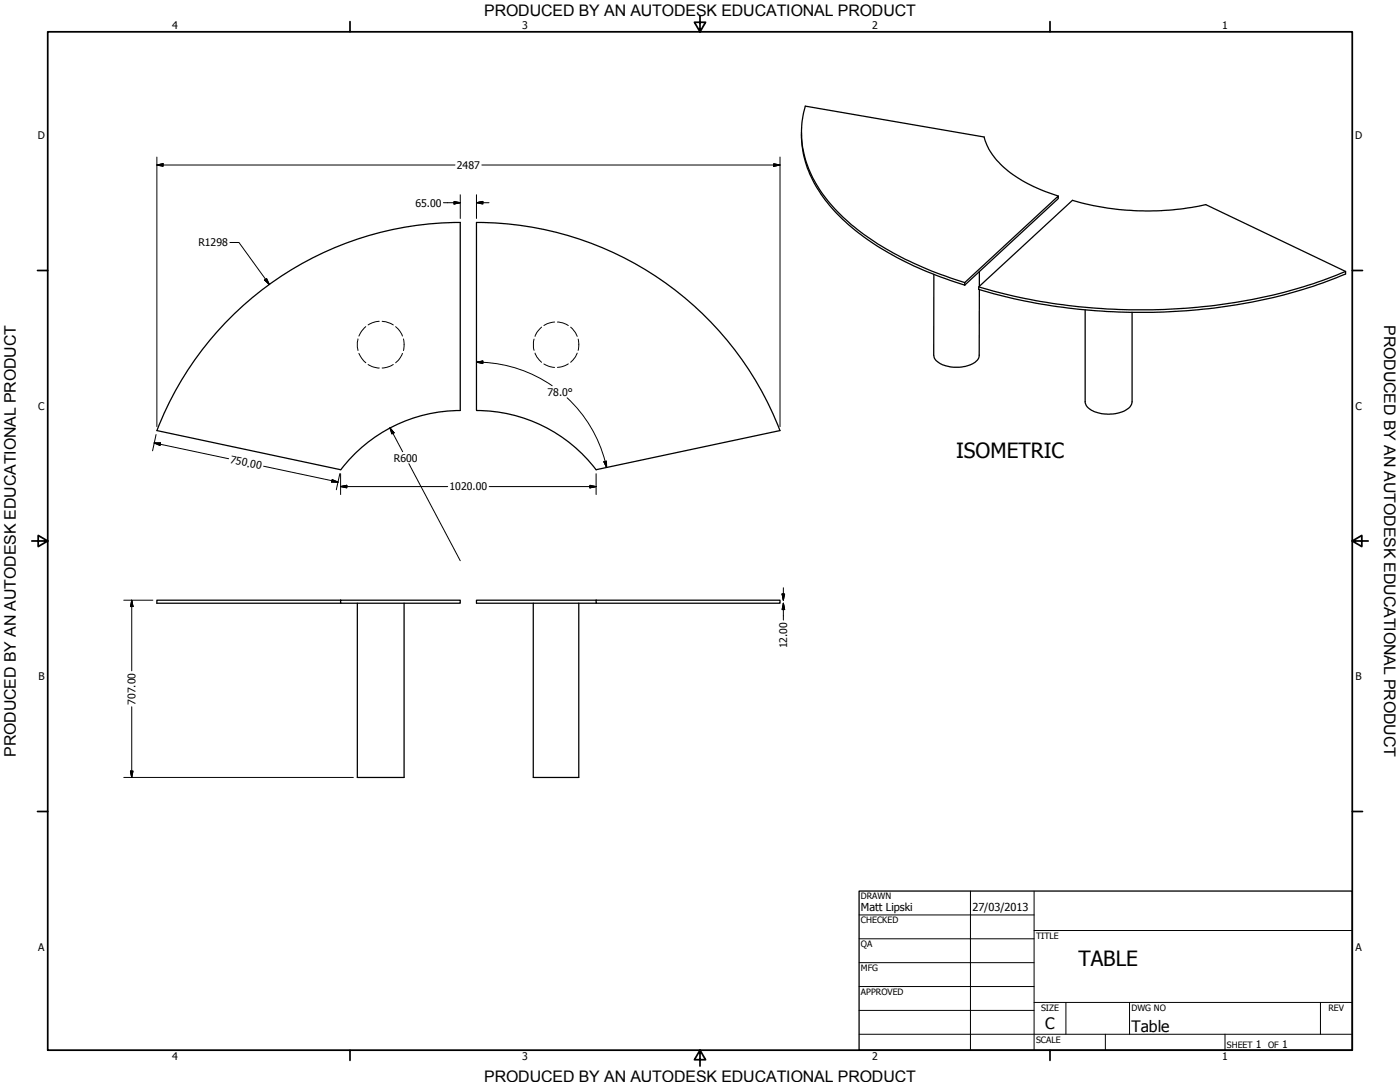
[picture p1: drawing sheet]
<svg xmlns="http://www.w3.org/2000/svg" width="559mm" height="432mm" viewBox="0 0 559 432" stroke-linecap="round" stroke-linejoin="round" font-family="sans-serif">
<!-- layer: Hidden (ANSI) -->
<g fill="none" stroke="#000" stroke-width=".4">
<path d="M142.9 135.3l-.3 1.4 .3 3.2M146 130.4l-1.7 1.7-1 2M151.4 128.2l-2.3 .5-2.2 1M152.5 128.2l1.4 .2 3.1 1.3M157.9 130.4a8.7 8.7 0 0 1 2.7 3.6l.1 .1M161 135.3l.3 1.7-.3 2.9M213.2 135.3l-.3 1.4 .3 3.1M216.2 130.6l-2 2.1-.6 1.5M221.4 128.5l-1.9 .3-2.4 1.1M222.5 128.5a7.7 7.7 0 0 1 4.3 1.4M227.8 130.6l1.7 1.9 .9 1.7M230.8 135.3l.2 1.7-.2 2.8"/>
<path d="M143.3 141l1 1.9 1.7 1.9M146.9 145.5a8.6 8.6 0 0 0 4.5 1.4M157 145.5l-2.5 1.1-2 .3M160.7 141l-.1 .1a8.7 8.7 0 0 1-2.7 3.7M213.6 140.9l.6 1.5 2 2.2M217.1 145.2l2.4 1.1 1.9 .3M226.8 145.2l-2.6 1.2-1.7 .2M230.4 140.9l-.9 1.8-1.7 1.9"/>
</g>
<!-- layer: Visible (ANSI) -->
<g fill="none" stroke="#000" stroke-width=".51">
<path d="M319.9 52.9a44.7 44.7 0 0 0 13.2 31.3 110.5 110.5 0 0 0 44.2 27l7.8 2.6M422.4 78.2a51.1 51.1 0 0 1-25.7-15.7 21.7 21.7 0 0 1-3.9-7.8l-71.4-12.3a40.1 40.1 0 0 0 8.1 36.5 93.6 93.6 0 0 0 37 27l9 3.6 9.6 3.3M372.7 109.5v32.2a6.2 6.2 0 0 0 5.6 4.5 12.6 12.6 0 0 0 11.9-2.6l.6-1.6 .1-26.4M385.1 112.8l37.3-34.6v1l-37.3 34.6M385.1 112.8v1M390.7 114.5l37.4-34.6a107.6 107.6 0 0 0 53.2 1.8l55.8 26.6v1a216.1 216.1 0 0 1-92.9 15.1 223 223 0 0 1-53.5-8.9zM390.9 108.3v6M537.1 108.3a216.1 216.1 0 0 1-92.9 15.1 223 223 0 0 1-53.5-8.9M433.1 123.6v36.7a6.1 6.1 0 0 0 5.6 4.5 13.5 13.5 0 0 0 12.5-2.6l.7-1.9v-35.6M62.6 171.8l73.4 15.7M183.7 163.8l.1-75a129.8 129.8 0 0 0-121.2 83M183.7 163.8a60 60 0 0 0-47.7 23.7"/>
<path d="M190.2 163.8v-75a129.8 129.8 0 0 1 121.1 83.1l-73.4 15.6M190.2 163.8a60 60 0 0 1 47.7 23.7M136 239.5h47.7v1.2h-47.7zM136 239.5h-73.4v1.2h73.4M237.9 239.5h73.4v1.2h-73.4zM237.9 239.5h-47.7v1.2h47.7M142.6 240.7v69.6h18.7v-69.6M212.9 240.7v69.6h18.1v-69.6"/>
</g>
<!-- layer: Border (ANSI) -->
<g fill="none" stroke="#000" stroke-width=".7">
<path d="M19 12.7h520.8v406.4h-520.8zM139.7 8.6v4.1M279.4 6.3v6.4l-2.2-3.8h4.4l-2.2 3.8M419.1 8.6v4.1M15 107.9h4M539.8 107.9h4M12.7 215.9h6.3l-3.8-2.2v4.4l3.8-2.2M539.8 215.9l3.8 2.2v-4.4l-3.8 2.2h6.3M15 323.8h4M539.8 323.8h4M139.7 419.1v4.1M279.4 419.1l2.2 3.8h-4.4l2.2-3.8v6.3"/>
<path d="M419.1 419.1v4.1"/>
</g>
<!-- layer: Title (ANSI) -->
<g fill="none" stroke="#000" stroke-width=".4">
<path d="M387.3 355.6v63.5M412.7 355.6v63.5M342.9 365.1h69.8M342.9 374.6h69.8M412.7 371.3h127.1M342.9 384.2h69.8M342.9 393.7h69.8M342.9 412.7h196.9M342.9 403.2h69.8M412.7 400h127.1M425.4 400v12.7M441.2 412.7v6.4"/>
<path d="M450.8 400v12.7M488.9 412.7v6.4M527 400v12.7"/>
</g>
<path d="M342.9 355.6h196.9v63.5h-196.9z" fill="none" stroke="#000" stroke-width=".51"/>
<!-- layer: Dimension (ANSI) -->
<g fill="none" stroke="#000" stroke-width=".4">
<path d="M62.6 65.8l2.5-.5v1.1zM62.6 65.8h119M62.6 62.7v107.5M183.7 77.7v9.5M190.2 77.7v9.5M192.3 65.8h119M308.8 65.3l2.5 .5-2.5 .6zM311.3 62.7v107.5M91.8 96.8h3.6l12.1 16.7M177 80.9h6.7M181.2 80.4l2.5 .5-2.5 .5zM190.2 80.9l2.5-.5v1z"/>
<path d="M190.2 80.9h5M105.6 111.8l.8-.6 1.1 2.3zM190.2 144.5l2.5-.4v1zM190.2 144.5a53.1 53.1 0 0 1 30.2 9.5M226.4 158.7a53.2 53.2 0 0 1 15.7 27.9M61.5 176.8h2.6l-.2 1zM61.5 176.8l29.7 6.3M62.3 173.4l-1.4 6.5M155.6 170.8l1.7 1.9-.9 .5zM155.6 170.8l5.1 9.5M105.2 186.1l29.7 6.3M132.6 191.4l2.3 1-2.6-.1z"/>
<path d="M135.6 189l-1.4 6.5M136 194.2l2.4-.5v1zM136 194.2h42.7M136 189v8.4M163.2 185l20.5 38.8M195.3 194.2h42.6M235.5 193.7l2.4 .5-2.4 .5zM237.9 189v8.4M241 184.3l1.1-.3v2.6zM49.4 239.5h11.6M52.6 239.5l.5 2.6h-1zM52.6 239.5v28.2"/>
<path d="M312.2 237h1l-.5 2.5zM312.7 234.6v4.9M312.7 240.7l.5 2.6h-1zM312.7 240.7v6.8M52.6 282.1v28.2M49.4 310.3h91.6M52.1 307.7h1l-.5 2.6z"/>
</g>
<g fill="#000" stroke="#000" stroke-width=".4">
<path d="M62.6 65.8l2.5-.5zM62.6 65.8l2.5-.5v1.1zM308.8 66.4l2.5-.6zM308.8 65.3l2.5 .5-2.5 .6zM181.2 81.4l2.5-.5zM181.2 80.4l2.5 .5-2.5 .5zM190.2 80.9l2.5-.5zM190.2 80.9l2.5-.5v1zM105.6 111.8l1.9 1.7zM105.6 111.8l.8-.6 1.1 2.3zM190.2 144.5l2.5-.4zM190.2 144.5l2.5-.4v1z"/>
<path d="M61.5 176.8h2.6zM61.5 176.8h2.6l-.2 1zM155.6 170.8l1.7 1.9zM155.6 170.8l1.7 1.9-.9 .5zM132.3 192.3l2.6 .1zM132.6 191.4l2.3 1-2.6-.1zM136 194.2l2.4-.5zM136 194.2l2.4-.5v1zM235.5 194.7l2.4-.5zM235.5 193.7l2.4 .5-2.4 .5zM241 184.3l1.1 2.3zM241 184.3l1.1-.3v2.6z"/>
<path d="M312.2 237l.5 2.5zM312.2 237h1l-.5 2.5zM52.6 239.5l.5 2.6zM52.6 239.5l.5 2.6h-1zM312.7 240.7l.5 2.6zM312.7 240.7l.5 2.6h-1zM52.1 307.7l.5 2.6zM52.1 307.7h1l-.5 2.6z"/>
</g>
<g font-size="8.4">
<text x="381.6" y="182.7">ISOMETRIC</text>
<text x="430.5" y="385.4">TABLE</text>
</g>
<g font-size="6.4">
<text x="552.4" y="129.8" transform="rotate(90 552.4 129.8)">PRODUCED BY AN AUTODESK EDUCATIONAL PRODUCT</text>
<text x="6.3" y="302" transform="rotate(-90 6.3 302)">PRODUCED BY AN AUTODESK EDUCATIONAL PRODUCT</text>
</g>
<g font-size="6.3">
<text x="193.3" y="6.3">PRODUCED BY AN AUTODESK EDUCATIONAL PRODUCT</text>
<text x="417.2" y="410.6">C</text>
<text x="451.6" y="411.9">Table</text>
<text x="193.3" y="431.8">PRODUCED BY AN AUTODESK EDUCATIONAL PRODUCT</text>
</g>
<g font-size="4.4">
<text x="343.7" y="363.5">Matt Lipski</text>
<text x="388.1" y="363.7">27/03/2013</text>
</g>
<g font-size="4.2">
<text x="68.7" y="11.7">4</text>
<text x="208.4" y="11.7">3</text>
<text x="348.1" y="11.7">2</text>
<text x="487.8" y="11.7">1</text>
<text x="15.1" y="55.5">D</text>
<text x="540.9" y="55.5">D</text>
<text x="182.4" y="67.4">2487</text>
<text x="165.8" y="82.4">65.00</text>
<text x="79.2" y="98.3">R1298</text>
<text x="218.6" y="157.9">78.0°</text>
<text x="15.2" y="163.4">C</text>
<text x="541" y="163.4">C</text>
<text x="91.7" y="184.7" transform="rotate(12 91.7 184.7)">750.00</text>
<text x="157.2" y="184.2">R600</text>
<text x="179.5" y="195.7">1020.00</text>
<text x="314.2" y="258.7" transform="rotate(-90 314.2 258.7)">12.00</text>
<text x="15.3" y="271.4">B</text>
<text x="541.1" y="271.4">B</text>
<text x="54.1" y="281.2" transform="rotate(-90 54.1 281.2)">707.00</text>
<text x="15.2" y="379.3">A</text>
<text x="541" y="379.3">A</text>
<text x="501.3" y="418.3">1</text>
<text x="511.8" y="418.3">1</text>
<text x="68.7" y="423.2">4</text>
<text x="208.4" y="423.2">3</text>
<text x="348.1" y="423.2">2</text>
<text x="487.8" y="423.2">1</text>
</g>
<g font-size="3.5">
<text x="343.7" y="358.9">DRAWN</text>
<text x="343.7" y="368.5">CHECKED</text>
<text x="413.5" y="374.6">TITLE</text>
<text x="343.7" y="378">QA</text>
<text x="343.7" y="387.5">MFG</text>
<text x="343.7" y="397.1">APPROVED</text>
<text x="415.5" y="403.4">SIZE</text>
<text x="451.6" y="403.4">DWG NO</text>
<text x="530.3" y="403.4">REV</text>
<text x="413.5" y="416.1">SCALE</text>
<text x="489.7" y="418.3">SHEET</text>
<text x="506.2" y="418.3">OF</text>
</g>
</svg>
